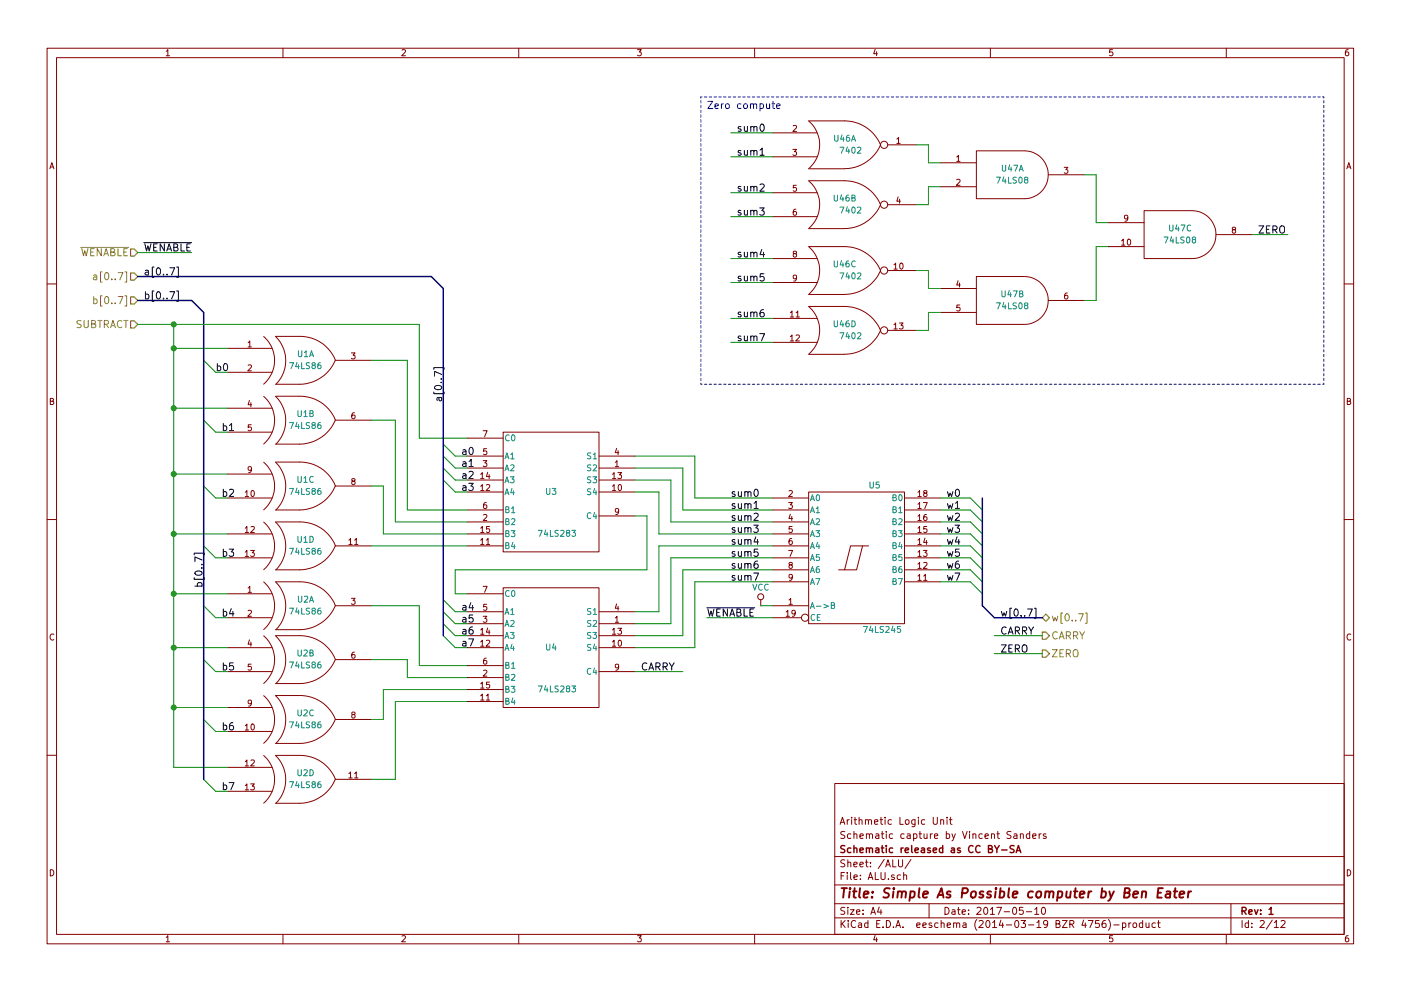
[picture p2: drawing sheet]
EESchema Schematic File Version 2
LIBS:power
LIBS:device
LIBS:transistors
LIBS:conn
LIBS:linear
LIBS:regul
LIBS:74xx
LIBS:cmos4000
LIBS:adc-dac
LIBS:memory
LIBS:xilinx
LIBS:microcontrollers
LIBS:dsp
LIBS:microchip
LIBS:analog_switches
LIBS:motorola
LIBS:texas
LIBS:intel
LIBS:audio
LIBS:interface
LIBS:digital-audio
LIBS:philips
LIBS:display
LIBS:cypress
LIBS:siliconi
LIBS:opto
LIBS:atmel
LIBS:contrib
LIBS:valves
LIBS:switches
LIBS:74xxx
LIBS:28c16
LIBS:sap-be-cache
EELAYER 24 0
EELAYER END
$Descr A4 11693 8268
encoding utf-8
Sheet 2 12
Title "Simple As Possible computer by Ben Eater"
Date "2017-05-10"
Rev "1"
Comp "Schematic released as CC BY-SA"
Comment1 "Schematic capture by Vincent Sanders"
Comment2 "Arithmetic Logic Unit"
Comment3 ""
Comment4 ""
$EndDescr
$Comp
L 74LS283 U3
U 1 1
P 4600 4100
F 0 "U3" H 4600 4100 50  0000 C CNN
F 1 "74LS283" H 4650 3750 50  0000 C CNN
F 2 "Housings_DIP:DIP-16_W7.62mm_LongPads" H 4600 4100 50  0001 C CNN
F 3 "" H 4600 4100 50  0000 C CNN
	1    4600 4100
	1    0    0    -1  
$EndComp
$Comp
L 74LS283 U4
U 1 1
P 4600 5400
F 0 "U4" H 4600 5400 50  0000 C CNN
F 1 "74LS283" H 4650 5050 50  0000 C CNN
F 2 "Housings_DIP:DIP-16_W7.62mm_LongPads" H 4600 5400 50  0001 C CNN
F 3 "" H 4600 5400 50  0000 C CNN
	1    4600 5400
	1    0    0    -1  
$EndComp
$Comp
L 74LS245 U5
U 1 1
P 7150 4650
F 0 "U5" H 7250 5225 50  0000 L BNN
F 1 "74LS245" H 7200 4075 50  0000 L TNN
F 2 "Housings_DIP:DIP-20_W7.62mm_LongPads" H 7150 4650 50  0001 C CNN
F 3 "" H 7150 4650 50  0000 C CNN
	1    7150 4650
	1    0    0    -1  
$EndComp
Text HLabel 1150 2100 0    60   Input ~ 0
~WENABLE
$Comp
L 74LS86 U1
U 1 1
P 2500 3000
F 0 "U1" H 2550 3050 50  0000 C CNN
F 1 "74LS86" H 2550 2950 50  0000 C CNN
F 2 "Housings_DIP:DIP-14_W7.62mm_LongPads" H 2500 3000 50  0001 C CNN
F 3 "" H 2500 3000 50  0000 C CNN
	1    2500 3000
	1    0    0    -1  
$EndComp
$Comp
L 74LS86 U1
U 2 1
P 2500 3500
F 0 "U1" H 2550 3550 50  0000 C CNN
F 1 "74LS86" H 2550 3450 50  0000 C CNN
F 2 "Housings_DIP:DIP-14_W7.62mm_LongPads" H 2500 3500 50  0001 C CNN
F 3 "" H 2500 3500 50  0000 C CNN
	2    2500 3500
	1    0    0    -1  
$EndComp
$Comp
L 74LS86 U1
U 3 1
P 2500 4050
F 0 "U1" H 2550 4100 50  0000 C CNN
F 1 "74LS86" H 2550 4000 50  0000 C CNN
F 2 "Housings_DIP:DIP-14_W7.62mm_LongPads" H 2500 4050 50  0001 C CNN
F 3 "" H 2500 4050 50  0000 C CNN
	3    2500 4050
	1    0    0    -1  
$EndComp
$Comp
L 74LS86 U1
U 4 1
P 2500 4550
F 0 "U1" H 2550 4600 50  0000 C CNN
F 1 "74LS86" H 2550 4500 50  0000 C CNN
F 2 "Housings_DIP:DIP-14_W7.62mm_LongPads" H 2500 4550 50  0001 C CNN
F 3 "" H 2500 4550 50  0000 C CNN
	4    2500 4550
	1    0    0    -1  
$EndComp
$Comp
L 74LS86 U2
U 1 1
P 2500 5050
F 0 "U2" H 2550 5100 50  0000 C CNN
F 1 "74LS86" H 2550 5000 50  0000 C CNN
F 2 "Housings_DIP:DIP-14_W7.62mm_LongPads" H 2500 5050 50  0001 C CNN
F 3 "" H 2500 5050 50  0000 C CNN
	1    2500 5050
	1    0    0    -1  
$EndComp
$Comp
L 74LS86 U2
U 2 1
P 2500 5500
F 0 "U2" H 2550 5550 50  0000 C CNN
F 1 "74LS86" H 2550 5450 50  0000 C CNN
F 2 "Housings_DIP:DIP-14_W7.62mm_LongPads" H 2500 5500 50  0001 C CNN
F 3 "" H 2500 5500 50  0000 C CNN
	2    2500 5500
	1    0    0    -1  
$EndComp
$Comp
L 74LS86 U2
U 3 1
P 2500 6000
F 0 "U2" H 2550 6050 50  0000 C CNN
F 1 "74LS86" H 2550 5950 50  0000 C CNN
F 2 "Housings_DIP:DIP-14_W7.62mm_LongPads" H 2500 6000 50  0001 C CNN
F 3 "" H 2500 6000 50  0000 C CNN
	3    2500 6000
	1    0    0    -1  
$EndComp
$Comp
L 74LS86 U2
U 4 1
P 2500 6500
F 0 "U2" H 2550 6550 50  0000 C CNN
F 1 "74LS86" H 2550 6450 50  0000 C CNN
F 2 "Housings_DIP:DIP-14_W7.62mm_LongPads" H 2500 6500 50  0001 C CNN
F 3 "" H 2500 6500 50  0000 C CNN
	4    2500 6500
	1    0    0    -1  
$EndComp
$Comp
L VCC #PWR011
U 1 1
P 6350 5050
F 0 "#PWR011" H 6350 4900 50  0001 C CNN
F 1 "VCC" H 6350 5200 50  0000 C CNN
F 2 "" H 6350 5050 50  0000 C CNN
F 3 "" H 6350 5050 50  0000 C CNN
	1    6350 5050
	1    0    0    -1  
$EndComp
Text HLabel 1150 2700 0    60   Input ~ 0
SUBTRACT
Entry Wire Line
	8100 4150 8200 4250
Entry Wire Line
	8100 4250 8200 4350
Entry Wire Line
	8100 4350 8200 4450
Entry Wire Line
	8100 4450 8200 4550
Entry Wire Line
	8100 4550 8200 4650
Entry Wire Line
	8100 4650 8200 4750
Entry Wire Line
	8100 4750 8200 4850
Entry Wire Line
	8100 4850 8200 4950
Entry Bus Bus
	8200 5050 8300 5150
Text HLabel 8700 5150 2    60   3State ~ 0
w[0..7]
Text Label 8350 5150 0    60   ~ 0
w[0..7]
Text Label 7900 4150 0    60   ~ 0
w0
Text Label 7900 4250 0    60   ~ 0
w1
Text Label 7900 4350 0    60   ~ 0
w2
Text Label 7900 4450 0    60   ~ 0
w3
Text Label 7900 4550 0    60   ~ 0
w4
Text Label 7900 4650 0    60   ~ 0
w5
Text Label 7900 4750 0    60   ~ 0
w6
Text Label 7900 4850 0    60   ~ 0
w7
Text Label 1800 3100 0    60   ~ 0
b0
Text Label 1850 3600 0    60   ~ 0
b1
Text Label 1850 4150 0    60   ~ 0
b2
Text Label 1850 4650 0    60   ~ 0
b3
Text Label 1850 5150 0    60   ~ 0
b4
Text Label 1850 5600 0    60   ~ 0
b5
Text Label 1850 6100 0    60   ~ 0
b6
Text Label 1850 6600 0    60   ~ 0
b7
Text HLabel 1150 2500 0    60   Input ~ 0
b[0..7]
Text Label 1200 2500 0    60   ~ 0
b[0..7]
Entry Bus Bus
	1600 2500 1700 2600
Entry Wire Line
	3700 5300 3800 5400
Entry Wire Line
	3700 5200 3800 5300
Entry Wire Line
	3700 5100 3800 5200
Entry Wire Line
	3700 5000 3800 5100
Entry Wire Line
	3700 4000 3800 4100
Entry Wire Line
	3700 3900 3800 4000
Entry Wire Line
	3700 3800 3800 3900
Entry Wire Line
	3700 3700 3800 3800
Entry Bus Bus
	3600 2300 3700 2400
Text Label 1200 2300 0    60   ~ 0
a[0..7]
Text HLabel 1150 2300 0    60   Input ~ 0
a[0..7]
Text Label 1200 2100 0    60   ~ 0
~WENABLE
Text Label 5900 5150 0    60   ~ 0
~WENABLE
Text Label 5350 5600 0    60   ~ 0
CARRY
Text HLabel 8700 5300 2    60   Output ~ 0
CARRY
Text Label 8350 5300 0    60   ~ 0
CARRY
Text Label 3850 3800 0    60   ~ 0
a0
Text Label 3850 3900 0    60   ~ 0
a1
Text Label 3850 4000 0    60   ~ 0
a2
Text Label 3850 4100 0    60   ~ 0
a3
Text Label 3850 5100 0    60   ~ 0
a4
Text Label 3850 5200 0    60   ~ 0
a5
Text Label 3850 5300 0    60   ~ 0
a6
Text Label 3850 5400 0    60   ~ 0
a7
Text Label 1700 4900 1    60   ~ 0
b[0..7]
Text Label 3700 3350 1    60   ~ 0
a[0..7]
Entry Wire Line
	1700 6500 1800 6600
Entry Wire Line
	1700 6000 1800 6100
Entry Wire Line
	1700 5500 1800 5600
Entry Wire Line
	1700 5050 1800 5150
Entry Wire Line
	1700 4550 1800 4650
Entry Wire Line
	1700 4050 1800 4150
Entry Wire Line
	1700 3500 1800 3600
Entry Wire Line
	1700 3000 1800 3100
$Comp
L 7402 U46
U 1 1
P 7050 1200
F 0 "U46" H 7050 1250 50  0000 C CNN
F 1 "7402" H 7100 1150 50  0000 C CNN
F 2 "" H 7050 1200 50  0000 C CNN
F 3 "" H 7050 1200 50  0000 C CNN
	1    7050 1200
	1    0    0    -1  
$EndComp
$Comp
L 7402 U46
U 2 1
P 7050 1700
F 0 "U46" H 7050 1750 50  0000 C CNN
F 1 "7402" H 7100 1650 50  0000 C CNN
F 2 "" H 7050 1700 50  0000 C CNN
F 3 "" H 7050 1700 50  0000 C CNN
	2    7050 1700
	1    0    0    -1  
$EndComp
$Comp
L 7402 U46
U 3 1
P 7050 2250
F 0 "U46" H 7050 2300 50  0000 C CNN
F 1 "7402" H 7100 2200 50  0000 C CNN
F 2 "" H 7050 2250 50  0000 C CNN
F 3 "" H 7050 2250 50  0000 C CNN
	3    7050 2250
	1    0    0    -1  
$EndComp
$Comp
L 7402 U46
U 4 1
P 7050 2750
F 0 "U46" H 7050 2800 50  0000 C CNN
F 1 "7402" H 7100 2700 50  0000 C CNN
F 2 "" H 7050 2750 50  0000 C CNN
F 3 "" H 7050 2750 50  0000 C CNN
	4    7050 2750
	1    0    0    -1  
$EndComp
$Comp
L 74LS08 U47
U 1 1
P 8450 1450
F 0 "U47" H 8450 1500 50  0000 C CNN
F 1 "74LS08" H 8450 1400 50  0000 C CNN
F 2 "" H 8450 1450 50  0000 C CNN
F 3 "" H 8450 1450 50  0000 C CNN
	1    8450 1450
	1    0    0    -1  
$EndComp
$Comp
L 74LS08 U47
U 3 1
P 9850 1950
F 0 "U47" H 9850 2000 50  0000 C CNN
F 1 "74LS08" H 9850 1900 50  0000 C CNN
F 2 "" H 9850 1950 50  0000 C CNN
F 3 "" H 9850 1950 50  0000 C CNN
	3    9850 1950
	1    0    0    -1  
$EndComp
$Comp
L 74LS08 U47
U 2 1
P 8450 2500
F 0 "U47" H 8450 2550 50  0000 C CNN
F 1 "74LS08" H 8450 2450 50  0000 C CNN
F 2 "" H 8450 2500 50  0000 C CNN
F 3 "" H 8450 2500 50  0000 C CNN
	2    8450 2500
	1    0    0    -1  
$EndComp
Text HLabel 8700 5450 2    60   Output ~ 0
ZERO
Text Label 6100 4150 0    60   ~ 0
sum0
Text Label 6100 4250 0    60   ~ 0
sum1
Text Label 6100 4350 0    60   ~ 0
sum2
Text Label 6100 4450 0    60   ~ 0
sum3
Text Label 6100 4550 0    60   ~ 0
sum4
Text Label 6100 4650 0    60   ~ 0
sum5
Text Label 6100 4750 0    60   ~ 0
sum6
Text Label 6100 4850 0    60   ~ 0
sum7
Wire Wire Line
	5300 4300 5400 4300
Wire Wire Line
	5400 4300 5400 4750
Wire Wire Line
	5400 4750 3800 4750
Wire Wire Line
	3800 4750 3800 4950
Wire Wire Line
	3800 4950 3900 4950
Wire Wire Line
	5500 4450 6450 4450
Wire Wire Line
	5500 4450 5500 4100
Wire Wire Line
	5500 4100 5300 4100
Wire Wire Line
	5600 4350 6450 4350
Wire Wire Line
	5600 4350 5600 4000
Wire Wire Line
	5600 4000 5300 4000
Wire Wire Line
	5700 4250 6450 4250
Wire Wire Line
	5700 4250 5700 3900
Wire Wire Line
	5700 3900 5300 3900
Wire Wire Line
	5800 4150 6450 4150
Wire Wire Line
	5800 4150 5800 3800
Wire Wire Line
	5800 3800 5300 3800
Wire Wire Line
	5500 4550 6450 4550
Wire Wire Line
	5500 4550 5500 5100
Wire Wire Line
	5500 5100 5300 5100
Wire Wire Line
	5600 4650 6450 4650
Wire Wire Line
	5600 4650 5600 5200
Wire Wire Line
	5600 5200 5300 5200
Wire Wire Line
	5700 4750 6450 4750
Wire Wire Line
	5700 4750 5700 5300
Wire Wire Line
	5700 5300 5300 5300
Wire Wire Line
	5800 4850 6450 4850
Wire Wire Line
	5800 4850 5800 5400
Wire Wire Line
	5800 5400 5300 5400
Wire Wire Line
	7850 4150 8100 4150
Wire Wire Line
	8100 4250 7850 4250
Wire Wire Line
	8100 4350 7850 4350
Wire Wire Line
	8100 4450 7850 4450
Wire Wire Line
	8100 4550 7850 4550
Wire Wire Line
	8100 4650 7850 4650
Wire Wire Line
	8100 4750 7850 4750
Wire Wire Line
	8100 4850 7850 4850
Wire Wire Line
	5900 5150 6450 5150
Wire Wire Line
	3800 5400 3900 5400
Wire Wire Line
	3800 5300 3900 5300
Wire Wire Line
	3800 5200 3900 5200
Wire Wire Line
	3800 5100 3900 5100
Wire Wire Line
	3900 4100 3800 4100
Wire Wire Line
	3900 4000 3800 4000
Wire Wire Line
	3900 3900 3800 3900
Wire Wire Line
	3900 3800 3800 3800
Wire Wire Line
	3100 4550 3900 4550
Wire Wire Line
	3900 4450 3200 4450
Wire Wire Line
	3200 4050 3100 4050
Wire Wire Line
	3900 4350 3300 4350
Wire Wire Line
	3300 4350 3300 3500
Wire Wire Line
	3300 3500 3100 3500
Wire Wire Line
	3900 4250 3400 4250
Wire Wire Line
	3400 4250 3400 3000
Wire Wire Line
	3400 3000 3100 3000
Wire Wire Line
	3900 5550 3500 5550
Wire Wire Line
	3500 5550 3500 5050
Wire Wire Line
	3500 5050 3100 5050
Wire Wire Line
	3900 5650 3400 5650
Wire Wire Line
	3400 5650 3400 5500
Wire Wire Line
	3400 5500 3100 5500
Wire Wire Line
	3200 5750 3900 5750
Wire Wire Line
	3200 5750 3200 6000
Wire Wire Line
	3200 6000 3100 6000
Wire Wire Line
	3900 5850 3300 5850
Wire Wire Line
	3300 5850 3300 6500
Wire Wire Line
	3300 6500 3100 6500
Wire Wire Line
	6450 5050 6350 5050
Wire Wire Line
	3500 3650 3900 3650
Wire Wire Line
	1450 2700 1450 6400
Wire Wire Line
	1450 6400 1900 6400
Wire Wire Line
	1900 6600 1800 6600
Wire Wire Line
	1900 6100 1800 6100
Wire Wire Line
	1900 5900 1450 5900
Connection ~ 1450 5900
Wire Wire Line
	1900 5600 1800 5600
Wire Wire Line
	1900 5400 1450 5400
Connection ~ 1450 5400
Wire Wire Line
	1900 5150 1800 5150
Wire Wire Line
	1900 4950 1450 4950
Connection ~ 1450 4950
Wire Wire Line
	1900 4650 1800 4650
Wire Wire Line
	1900 4450 1450 4450
Connection ~ 1450 4450
Wire Wire Line
	1900 4150 1800 4150
Wire Wire Line
	1900 3950 1450 3950
Connection ~ 1450 3950
Wire Wire Line
	1900 3600 1800 3600
Wire Wire Line
	1900 3400 1450 3400
Connection ~ 1450 3400
Wire Wire Line
	1900 2900 1450 2900
Connection ~ 1450 2900
Wire Bus Line
	8200 4150 8200 5050
Wire Bus Line
	8300 5150 8700 5150
Wire Bus Line
	1700 2600 1700 6500
Wire Bus Line
	1600 2500 1150 2500
Wire Wire Line
	3500 2700 3500 3650
Wire Wire Line
	1150 2700 3500 2700
Wire Bus Line
	3700 2400 3700 5300
Wire Bus Line
	1150 2300 3600 2300
Wire Wire Line
	1150 2100 1600 2100
Wire Wire Line
	5300 5600 5700 5600
Wire Wire Line
	8700 5300 8300 5300
Connection ~ 1450 2700
Wire Wire Line
	3200 4450 3200 4050
Wire Wire Line
	1900 3100 1800 3100
Wire Wire Line
	7650 1200 7750 1200
Wire Wire Line
	7750 1200 7750 1350
Wire Wire Line
	7750 1350 7850 1350
Wire Wire Line
	7650 1700 7750 1700
Wire Wire Line
	7750 1700 7750 1550
Wire Wire Line
	7750 1550 7850 1550
Wire Wire Line
	7650 2250 7750 2250
Wire Wire Line
	7750 2250 7750 2400
Wire Wire Line
	7750 2400 7850 2400
Wire Wire Line
	7650 2750 7750 2750
Wire Wire Line
	7750 2750 7750 2600
Wire Wire Line
	7750 2600 7850 2600
Wire Wire Line
	9050 1450 9150 1450
Wire Wire Line
	9150 1450 9150 1850
Wire Wire Line
	9150 1850 9250 1850
Wire Wire Line
	9250 2050 9150 2050
Wire Wire Line
	9150 2050 9150 2500
Wire Wire Line
	9150 2500 9050 2500
Wire Wire Line
	10450 1950 10750 1950
Wire Wire Line
	6100 1100 6450 1100
Wire Wire Line
	6100 1300 6450 1300
Wire Wire Line
	6100 1600 6450 1600
Wire Wire Line
	6100 1800 6450 1800
Wire Wire Line
	6100 2150 6450 2150
Wire Wire Line
	6100 2350 6450 2350
Wire Wire Line
	6100 2650 6450 2650
Wire Wire Line
	6100 2850 6450 2850
Text Label 6150 1100 0    60   ~ 0
sum0
Text Label 6150 1300 0    60   ~ 0
sum1
Text Label 6150 1600 0    60   ~ 0
sum2
Text Label 6150 1800 0    60   ~ 0
sum3
Text Label 6150 2150 0    60   ~ 0
sum4
Text Label 6150 2350 0    60   ~ 0
sum5
Text Label 6150 2650 0    60   ~ 0
sum6
Text Label 6150 2850 0    60   ~ 0
sum7
Wire Wire Line
	8300 5450 8700 5450
Text Label 8350 5450 0    60   ~ 0
ZERO
Text Label 10500 1950 0    60   ~ 0
ZERO
Wire Notes Line
	5850 3200 11050 3200
Wire Notes Line
	11050 800  5850 800 
Wire Notes Line
	5850 800  5850 3200
Wire Notes Line
	11050 3200 11050 800 
Text Notes 5900 900  0    60   ~ 0
Zero compute
$EndSCHEMATC
